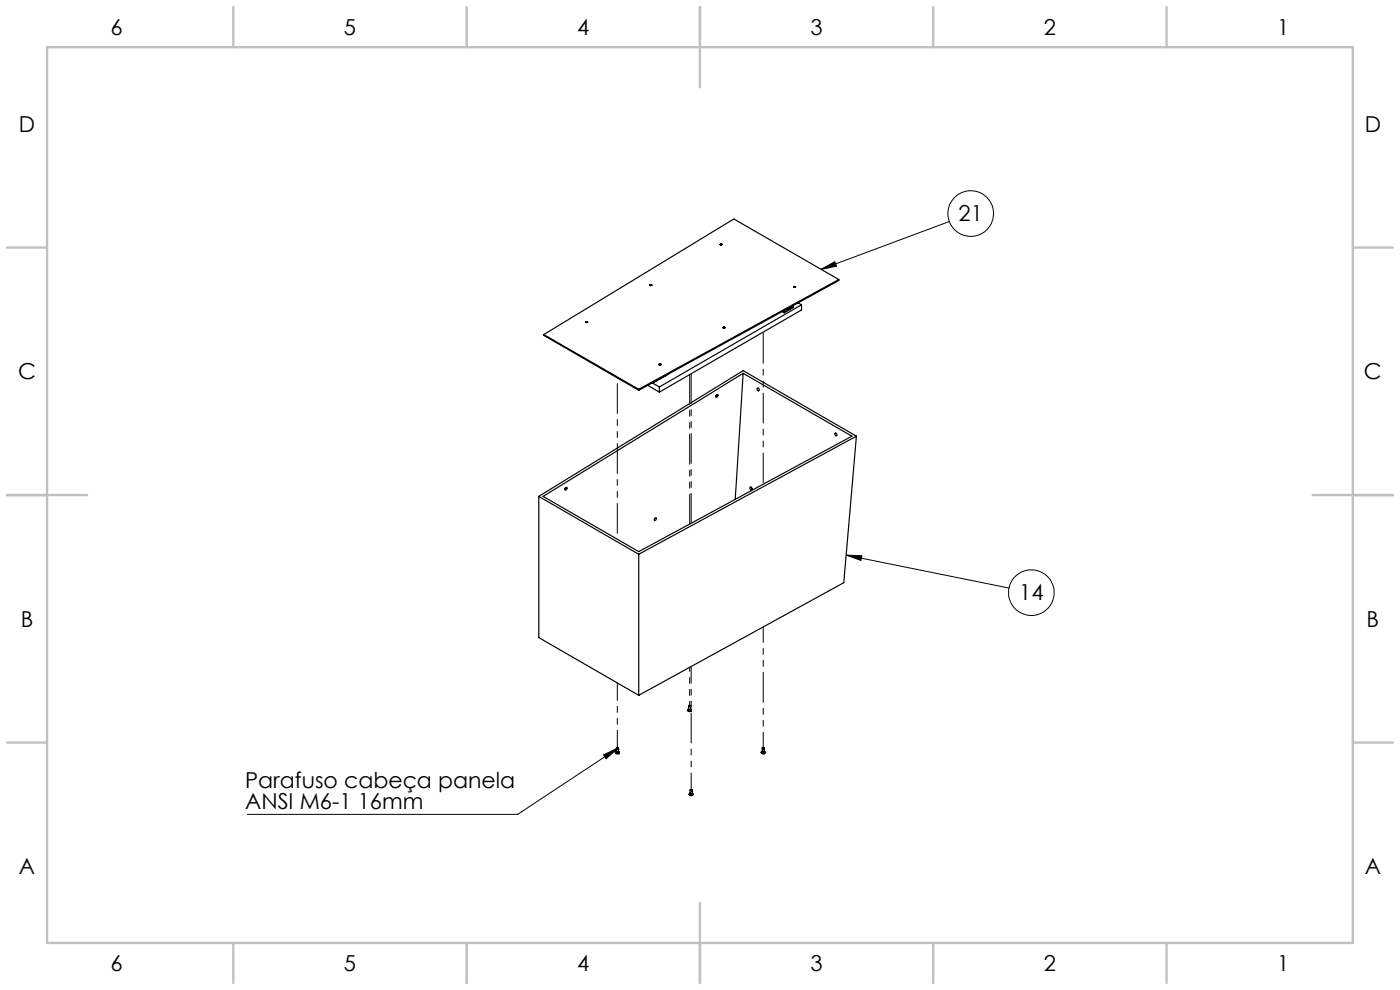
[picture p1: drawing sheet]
<svg xmlns="http://www.w3.org/2000/svg" width="297mm" height="210mm" viewBox="0 0 297 210" stroke-linecap="round" stroke-linejoin="round" font-family="sans-serif">
<g fill="none" stroke="#000" stroke-width=".21">
<path d="M174.2 57.1l2.9-1.6 .3 1zM201.4 47l-27.2 10.1M179.5 117.7l3.3 .2-.2 1zM179.5 117.7l34.5 7M131.1 158.7l-21.3 14h-57.3M128 160.1l3.1-1.4-2.5 2.3z"/>
<circle cx="205.9" cy="45.3" r="4.8"/>
<circle cx="218.8" cy="125.7" r="4.8"/>
</g>
<g fill="none" stroke="#c0c0c0" stroke-width=".5">
<path d="M10 10h277v190h-277zM49.5 1.5v8.5M99 1.5v8.5M148.5 1.5v17M198 1.5v8.5M247.5 1.5v8.5M1.5 52.5h8.5M287 52.5h8.5M1.5 105h17M278.5 105h17M1.5 157.5h8.5M287 157.5h8.5"/>
<path d="M148.5 191.5v17M49.5 200v8.5M99 200v8.5M198 200v8.5M247.5 200v8.5"/>
</g>
<path d="M174.2 57.1l2.9-1.6 .3 1zM128 160.1l3.1-1.4-2.5 2.3zM179.5 117.7l3.3 .2-.2 1z" fill="#000"/>
<g fill="none" stroke="#000" stroke-width=".25">
<path d="M152.8 51.9h.3M152.8 51.8v.1M152.9 51.9h.1M152.9 51.7l.2 .1-.3 .1zM152.9 51.8h.1M152.9 51.8l.1 .1M152.9 51.8v.1M153 51.8h.1M153 51.9h.1M153 51.8l-.1 .1M153.1 51.8v.1M177.9 59.3l-22.2-12.8-40.3 24.5"/>
<path d="M177.9 59.3l-42.4 23.3M177.9 59.3v.2l-42.4 23.3M115.4 71l20.1 11.6M115.4 71v.1l20.1 11.7M124.2 68.3h.3M124.2 68.4h.1M124.3 68.3h.1M124.3 68.3l.1 .1M124.3 68.3h.2M124.3 68.3l.2 .1M124.4 68.3v.1M124.4 68.3h.1"/>
<path d="M124.4 68.3l.1 .1M124.5 68.4h.1M124.5 68.3h.1M124.5 68.3l-.1 .1M137.8 60.5h.1M137.8 60.5h.3M137.9 60.4l.2 .1-.2 .1zM137.9 60.5h.1M137.9 60.4v.1M137.9 60.4l.1 .1M138 60.5h.1M138 60.4l-.1 .1"/>
<path d="M138 60.4v.1M138.1 60.5h.1M139.8 77.3h.3M139.9 77.3h.1M139.9 77.3l.2 .1M139.9 77.3v.1M140 77.4h.1M140 77.3h.1M140 77.3l.1 .1M140 77.3v.1M140.1 77.4h.1M140.1 77.3h.1"/>
<path d="M140.1 77.3h-.1M140.1 77.3h-.2M153.4 69.5h.1M153.4 69.5h.3M153.4 69.4l.3 .1-.3 .1zM153.5 69.5h.1M153.5 69.4l.1 .1M153.5 69.4v.1M153.6 69.5h.1M153.6 69.4v.1M153.7 69.5h.1M157.7 79.2l-1.7 26.7"/>
<path d="M165.9 66.1l.5 .2M166.1 66l.3 .2M166.4 66.2v.1M167 65.5h.1M167.2 65.4l-.2 .1M167.2 65.4h.1M167.3 65.3v.2l-.5 .1M167.3 65.4l-.1 .2h-.4M168 64.9l.2 .2M168.2 65.1l-1.8 1.1M168.2 65.1v.2l-1.8 1M168.3 60.8h.4"/>
<path d="M168.4 60.8l.2 .1M168.4 60.8h.2M168.5 60.8h.1M168.5 60.8v.1M168.5 60.8l.1 .1M168.6 60.8h.1M168.6 60.9h.1M168.6 60.8v.1M168.6 60.8l-.1 .1M169.3 64.2l.7 .5M170 64.7l-30.1 17.4M170 64.7v1l-30.1 17.5"/>
<path d="M135.5 82.6v.2M137.4 81.7l2.5 1.5M138.4 81.2l1.5 .9M138.7 81l.1 .1M138.8 81v.1M139.9 80.5l2.1-1.3-3.2 1.9M139.9 82.1v1.1M151.9 83.8l.3-.1a.27 .27 0 0 1 0 .3 .27 .27 0 0 1-.3 .1zM152 83.8l-.1 .2M160.7 82.3a.3 .3 0 0 1 .4 .2 .3 .3 0 0 1-.3 .4l-.2-.4zM177.1 91.9a.28 .28 0 0 1 .4 .1 .28 .28 0 0 1-.2 .4zM181.7 92.5l-24-13.9-43.4 26.7"/>
<path d="M181.7 92.5l-46.2 25.1M181.7 92.5l-2.7 31.1-43.5 23.9M114.3 105.3l21.2 12.3M114.3 105.3v29.9l21.2 12.3M115.2 105.3l42.5-26.1 23 13.3-45.2 24.5zM120 103.5l.1-.1a.27 .27 0 0 1 .1 .4 .27 .27 0 0 1-.4 0zM120 103.5l-.2 .2M135.5 117.6v29.9M138.9 109.9l.2-.1a.28 .28 0 0 1 .1 .4 .28 .28 0 0 1-.4 .1zM159.1 103.4a.28 .28 0 0 1 .4 .1 .28 .28 0 0 1-.3 .4zM159.3 103.4l.3 .3M130.6 159.6l.1 .3h.5"/>
<path d="M130.6 159.6l.2 .2h.4l.1-.2M130.6 159.5v.1M130.7 158.7v.8l.4 .1M130.7 159.3a.2 .2 0 0 0-.1 .3 .2 .2 0 0 0 .2 .1l.2 .1a.24 .24 0 0 0 .3-.1 .24 .24 0 0 0-.1-.3v-.1M130.8 159.5h.3M130.8 158.6v.2h.3M130.8 159.6h.3M131 158.7h.1M131.1 159.6h.1M131.1 158.7v.1M131.1 158.7l-.1-.1h-.2l.3 .2M131.1 159h.1"/>
<path d="M131.1 158.6v.1M131.1 158.8v.2M131.2 158.7l-.1 .9M131.2 159.9h.1M131.2 159.8h.1M131.2 159.8v.1M131.3 159.6l-.1 .2M131.3 159.5v.1M145.9 150.6l.2 .3h.4M145.9 150.6h.1M146.1 149.7v.8l.3 .1M146.1 150.3v.1a.21 .21 0 0 0-.2 .2 .21 .21 0 0 0 .3 .2h.1a.24 .24 0 0 0 .3-.1 .24 .24 0 0 0 0-.3l-.1-.1"/>
<path d="M146.1 150.6h.4M146.2 149.6l-.1 .2h.3M146.2 150.6h.1M146.2 150.6h.2M146.3 149.7h.1M146.4 149.7v.1M146.4 149.6l.1 .2-.1-.1M146.4 149.7l-.2-.1 .2 .1M146.4 149.8v.2M146.4 150.6h.1M146.5 149.7l-.1 .9M146.5 150.9h.1"/>
<path d="M146.6 150.8l-.1 .1M146.6 150.8v.1M146.7 150.7l-.1 .1M146.7 150.6l-.1 .2-.2 .1-.4-.1-.1-.2M161.5 159.6l.2 .3 .5-.1M161.5 159.6l.2 .2h.4l.2-.2M161.5 159.5v.1M161.7 158.7l.3 .1M161.7 158.7v.8l.3 .1M161.7 159.3a.26 .26 0 0 0-.1 .4 .26 .26 0 0 0 .4 0 .22 .22 0 0 0 .3-.1 .22 .22 0 0 0-.2-.3M161.7 159.5h.4M161.7 159.6h.1"/>
<path d="M161.7 158.6v.1M161.8 159.6h.2M161.9 158.6l.1 .1M161.9 158.6v.1M162 158.7l-.3-.1h.3v.1M162 158.7v.1M162 158.8v.1M162 159.6h.1M162 158.6l.1 .1M162.1 158.7h-.1M162.1 158.7l-.1 .9M162.2 159.8l-.1 .1"/>
<path d="M162.3 159.6l-.1 .2M162.3 159.5v.1M146.2 168.5l.3 .3 .4-.1M146.2 168.5l.3 .2 .5-.2M146.2 168.4v.1M146.4 167.6v.7l.4 .1M146.4 168.2a.24 .24 0 0 0-.1 .3 .24 .24 0 0 0 .3 .1 .25 .25 0 0 0 .3 0 .25 .25 0 0 0 0-.4h-.1M146.4 168.4h.4M146.5 167.5l-.1 .2h.4M146.5 168.4h.1M146.5 168.4h.2M146.6 167.5h.1"/>
<path d="M146.6 167.5l.2 .1M146.6 167.5l.1 .1M146.7 168.4h.1M146.7 167.6l.1 .1M146.8 167.5v.2v-.1M146.8 167.6l-.3-.1 .2 .1M146.8 167.7v.1M146.8 167.6v.8M146.9 168.7h.1M147 168.5l-.1 .2M147 168.4v.1"/>
<circle cx="124.4" cy="68.3" r=".14"/>
<circle cx="139.9" cy="77.3" r=".14"/>
<circle cx="168.5" cy="60.8" r=".13"/>
</g>
<path d="M146.3 79.4v31.8M146.6 79.3v31.7M131.2 159.5l-.2 .1-.2-.1M146.5 150.5l-.2 .1-.2-.1M162.1 159.5l-.2 .1-.2-.1M146.8 168.3l-.2 .1-.2-.1" fill="none" stroke="#000" stroke-width=".21" stroke-dasharray="6.3 1.3 1.3 1.3 1.3 1.3"/>
<path d="M146.6 167.5v-26.1" fill="none" stroke="#000" stroke-width=".21" stroke-dasharray="6.3 1.3 1.3 1.3 1.3 1.3" stroke-dashoffset="2.8"/>
<path d="M131 158.6v-13.8" fill="none" stroke="#000" stroke-width=".21" stroke-dasharray="6.3 1.3 1.3 1.3 1.3 1.3" stroke-dashoffset="2.6"/>
<path d="M146.3 149.7v-8.2" fill="none" stroke="#000" stroke-width=".21" stroke-dasharray="6.3 1.3 1.3 1.3 1.3 1.3" stroke-dashoffset="5.5"/>
<path d="M161.9 158.6v-25.6" fill="none" stroke="#000" stroke-width=".21" stroke-dasharray="6.3 1.3 1.3 1.3 1.3 1.3" stroke-dashoffset="3"/>
<path d="M131 80.1v34.3" fill="none" stroke="#000" stroke-width=".21" stroke-dasharray="6.3 1.3 1.3 1.3 1.3 1.3" stroke-dashoffset="-1.2"/>
<path d="M161.9 70.4v32.3" fill="none" stroke="#000" stroke-width=".21" stroke-dasharray="6.3 1.3 1.3 1.3 1.3 1.3" stroke-dashoffset="-.3"/>
<g font-size="4.7">
<text x="23.5" y="7.4">6</text>
<text x="73" y="7.4">5</text>
<text x="122.5" y="7.4">4</text>
<text x="172" y="7.4">3</text>
<text x="221.5" y="7.4">2</text>
<text x="271" y="7.4">1</text>
<text x="4" y="27.9">D</text>
<text x="289.5" y="27.9">D</text>
<text x="203.4" y="47">21</text>
<text x="3.9" y="80.4">C</text>
<text x="289.4" y="80.4">C</text>
<text x="216.2" y="127.4">14</text>
<text x="4.4" y="132.9">B</text>
<text x="289.9" y="132.9">B</text>
<text x="52" y="167.2">Parafuso cabeça panela</text>
<text x="52" y="171.7">ANSI M6-1 16mm</text>
<text x="4" y="185.4">A</text>
<text x="289.5" y="185.4">A</text>
<text x="23.5" y="205.9">6</text>
<text x="73" y="205.9">5</text>
<text x="122.5" y="205.9">4</text>
<text x="172" y="205.9">3</text>
<text x="221.5" y="205.9">2</text>
<text x="271" y="205.9">1</text>
</g>
</svg>
